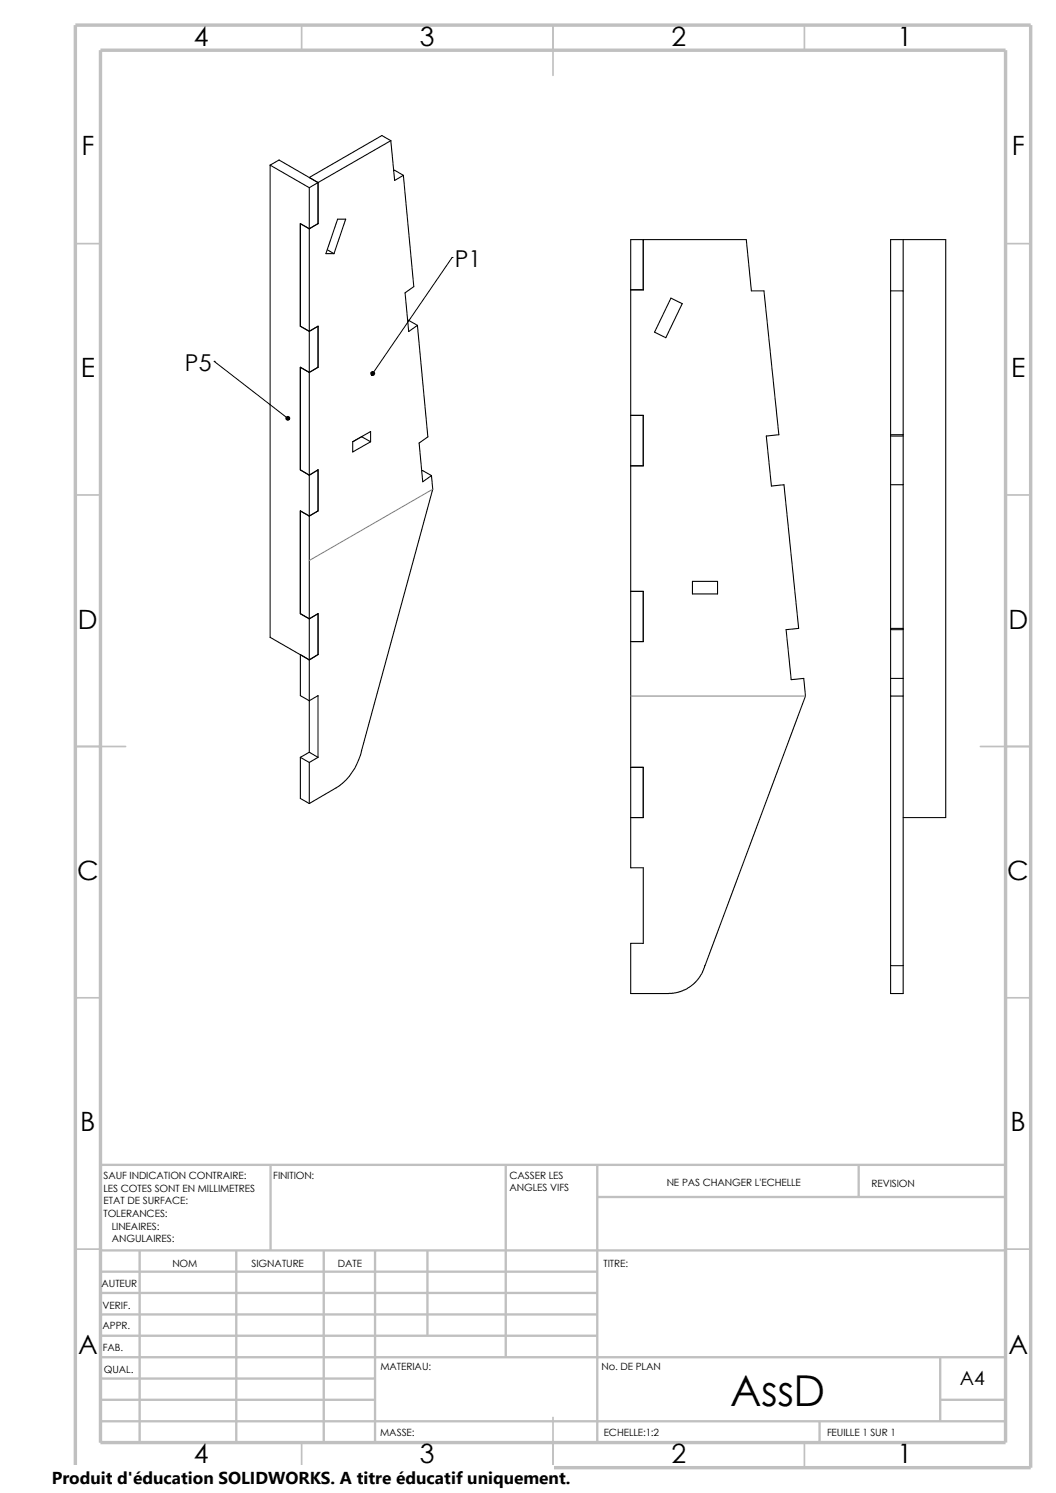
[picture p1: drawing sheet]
<svg xmlns="http://www.w3.org/2000/svg" width="210mm" height="297mm" viewBox="0 0 210 297" stroke-linecap="round" stroke-linejoin="round" font-family="sans-serif">
<g fill="none" stroke="#c0c0c0" stroke-width=".34">
<path d="M60 5v5M110 5v10M160 5v5M15 48.5h5M200 48.5h5M15 98.5h5M200 98.5h5M15 148.5h10M195 148.5h10M15 198.5h5M200 198.5h5M15 248.5h5"/>
<path d="M200 248.5h5M60 287v5M110 282v10M160 287v5"/>
</g>
<g fill="none" stroke="#c0c0c0" stroke-width=".47">
<path d="M53.8 231.7v17.1M100.6 231.7v38.3M118.8 231.7v55.3M118.8 238.1h81.2M170.8 231.7v6.4M200 231.7h-180v55.3M20 248.8h180M20 257.2h98.8M20 253h98.8M27.8 248.8v38.2M47 248.8v38.2M64.4 248.8v38.2"/>
<path d="M74.6 248.8v38.2M85 248.8v16.9M20 265.7h98.8M20 261.5h98.8M20 278.5h54.6M20 274.2h54.6M20 270h180M187 278.5h13M187 270v12.7M20 282.7h180M163 282.7v4.3"/>
</g>
<path d="M15 5h190v287h-190zM20 10h180v277h-180z" fill="none" stroke="#c0c0c0" stroke-width=".68" stroke-linecap="butt"/>
<g fill="none" stroke="#000" stroke-width=".21">
<path d="M53.7 32.9l1.8-1.1 7.7 4.5M53.7 32.9l7.8 4.4M53.7 32.9v93.9l7.8 4.5M61.5 37.3v112.3M63.2 36.3l-1.7 1M63.2 36.3v8.2l-1.7 1-1.8-1v20.4l1.8 1 1.7-1v8.2l-1.7 1-1.8-1v20.4l1.8 1 1.7-1v8.1l-1.7 1.1-1.8-1.1v20.5l1.8 1 1.7-1v8.1l-1.7 1.1M77.7 28l.8 7.9 1.7-1M77.7 28l-14.5 8.3M77.7 28l-1.8-1-14.4 8.3 1.7 1M78.3 34l.2-.1 1.7 1M80.2 34.9l2.1 22.1-1.7 1.3 .7 7.7 1.7-1.3M65.1 49.7l1.3 .8"/>
<path d="M67.1 43.6h1.6l-2.3 6.9h-1.6zM127.9 47.7v10h-2.5M133.4 59.3l2.3 1.1-3.3 6.8-2.2-1.1zM177.1 57.9h2.5M179.6 47.7v144.4M81.1 63.8l.1-.1 1.8 1M83 64.7l2.1 22.2-1.7 1.2 .7 7.7 1.7-1.2M70.1 87.9l3.6-2v2l-3.6 2zM71.9 86.9l1.8 1M71.9 86.9h.1M83.9 93.7l.1-.1 1.8 1M85.8 94.6l.3 2.7-14.2 52a12 12 0 0 1-5.1 7.5l-5.3 3.1"/>
<path d="M125.4 82.6h2.5v10.1h-2.5M177.1 96.4h2.5M177.1 86.5h2.5M177.1 86.7h2.5M125.4 117.6h2.5v10h-2.5M137.7 115.7h5v2.5h-5zM61.5 131.3l-1.8-1.1v8.2l1.8 1 1.7-1v12.3M177.1 138.5h2.5M177.1 135h2.5M177.1 125h2.5M177.1 125.3h2.5M59.7 150.7v8.1l1.8 1.1"/>
<path d="M59.7 150.7l1.8 1M61.5 151.7v8.2M61.5 149.6l1.7 1.1M61.5 149.6l-1.8 1.1M63.2 150.7l-1.7 1M125.4 152.7h2.5v9.9h-2.5M179.6 162.6h8.5v-114.9h-11v144.4M140.2 192.1l-.7 1.7-1.1 1.5-1.3 1.1-1.5 .7-1.3 .4-1.3 .2h-7.6v-10h2.5v-15.1h-2.5v-124.9h23l1 10.2h2.5l3 28.6-2.5 .2 1 10 2.5-.3 2.9 28.6-2.5 .3 1.1 9.9 2.5-.2 .3 3.5-20 53.6M177.1 192.1h2.5M177.1 192.1v5.6h2.5v-5.6"/>
</g>
<path d="M86.1 97.3l-24.6 14.2M125.4 138.5h34.8" fill="none" stroke="#808080" stroke-width=".2"/>
<path d="M89.9 51.2h.1M89.9 51.2l-15.8 23.1M42.6 71.9h.1M42.6 71.9l14.6 11.3" fill="none" stroke="#000" stroke-width=".2"/>
<g fill="#000" stroke="#000" stroke-width=".2">
<path d="M73.8 74.1a.4 .4 0 0 1 .5-.1 .4 .4 0 0 1 .2 .5 .4 .4 0 0 1-.6 .1l.2-.3-.2 .3-.2-.2z" fill-rule="evenodd"/>
<path d="M56.9 83a.38 .38 0 0 1 .6-.1 .38 .38 0 0 1 0 .5l-.3-.2 .3 .2a.38 .38 0 0 1-.5 .1 .38 .38 0 0 1-.1-.5z" fill-rule="evenodd"/>
</g>
<path d="M10.3 291.5h99.8v5.5h-99.8z" fill="#fff"/>
<text font-size="8.5" x="145.2" y="279.7">AssD</text>
<g font-size="5.3">
<text x="38.5" y="9.1">4</text>
<text x="83.5" y="9.1">3</text>
<text x="133.5" y="9.1">2</text>
<text x="178.5" y="9.1">1</text>
<text x="16.2" y="30.8">F</text>
<text x="201.2" y="30.8">F</text>
<text x="16" y="75.1">E</text>
<text x="201.1" y="75.1">E</text>
<text x="15.5" y="125.1">D</text>
<text x="200.6" y="125.1">D</text>
<text x="15.3" y="175.1">C</text>
<text x="200.3" y="175.1">C</text>
<text x="16" y="225.1">B</text>
<text x="201" y="225.1">B</text>
<text x="15.5" y="269.3">A</text>
<text x="200.5" y="269.3">A</text>
<text x="38.5" y="291.1">4</text>
<text x="83.5" y="291.1">3</text>
<text x="133.5" y="291.1">2</text>
<text x="178.5" y="291.1">1</text>
</g>
<g font-size="4.6">
<text x="90.4" y="53">P1</text>
<text x="36.7" y="73.7">P5</text>
</g>
<text font-size="3.9" x="190.9" y="275.5">A4</text>
<text font-size="3.4" x="10.3" y="295.2">Produit d'éducation SOLIDWORKS. A titre éducatif uniquement.</text>
<g font-size="2">
<text x="20.6" y="234.6">SAUF INDICATION CONTRAIRE:</text>
<text x="20.6" y="237.1">LES COTES SONT EN MILLIMETRES</text>
<text x="20.6" y="239.6">ETAT DE SURFACE:</text>
<text x="54.4" y="234.6">FINITION:</text>
<text x="101.3" y="237">ANGLES VIFS</text>
<text x="101.3" y="234.5">CASSER LES</text>
<text x="132.6" y="236">NE PAS CHANGER L'ECHELLE</text>
<text x="173.3" y="236.2">REVISION</text>
<text x="20.6" y="242.1">TOLERANCES:</text>
<text x="22.2" y="244.6">LINEAIRES:</text>
<text x="22.2" y="247.1">ANGULAIRES:</text>
<text x="50" y="252">SIGNATURE</text>
<text x="67.2" y="252">DATE</text>
<text x="120" y="252">TITRE:</text>
<text x="20.2" y="256.1">AUTEUR</text>
<text x="34.3" y="252.1">NOM</text>
<text x="20.4" y="260.4">VERIF.</text>
<text x="20.4" y="264.5">APPR.</text>
<text x="20.4" y="268.8">FAB.</text>
<text x="20.7" y="273.2">QUAL.</text>
<text x="75.6" y="272.5">MATERIAU:</text>
<text x="119.6" y="272.5">No. DE PLAN</text>
<text x="75.6" y="285.6">MASSE:</text>
<text x="120.1" y="285.6">ECHELLE:1:2</text>
<text x="164.5" y="285.6">FEUILLE 1 SUR 1</text>
</g>
</svg>
